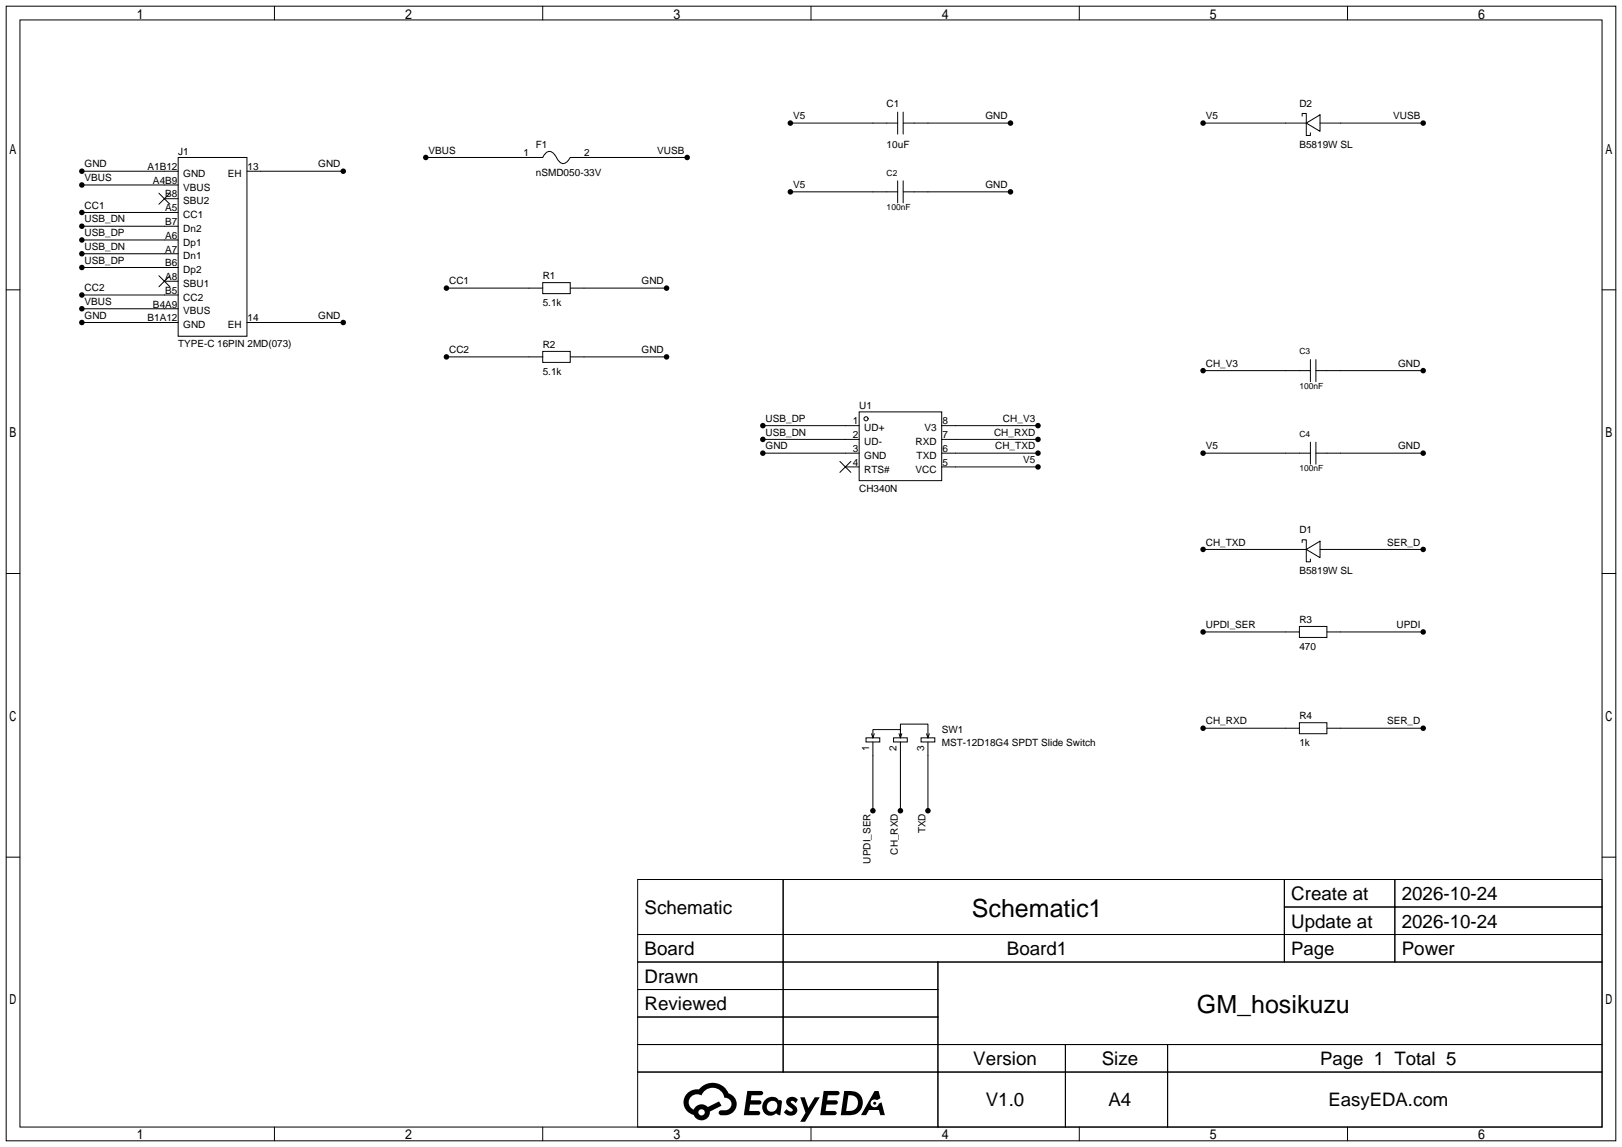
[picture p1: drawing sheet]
<svg xmlns="http://www.w3.org/2000/svg" width="299mm" height="212mm" viewBox="0 0 299 212" stroke-linecap="round" stroke-linejoin="round" font-family="sans-serif">
<g fill="none" stroke="#000" stroke-width=".18">
<path d="M1.1 1.1h297.2v209.6h-297.2zM3.7 3.7h292.1v204.5h-292.1zM50.7 1.1v2.6M100.2 1.1v2.6M149.7 1.1v2.6M199.3 1.1v2.6M248.8 1.1v2.6M15.1 31.6h17.8M15.1 34.2h17.8M15.1 39.2h17.8M29.3 35.7l2.1 2M30.4 36.7h2.5"/>
<path d="M31.4 35.7l-2.1 2M32.9 29.1h12.7v33h-12.7zM45.6 31.6h17.8M78.6 29.1h21.6l.5-.7a1.26 1.26 0 0 1 2 .7l.5 .7a1.26 1.26 0 0 0 2.1-.7h21.6M145.9 22.7h19.8M145.9 35.4h19.8M165.7 20.7v4.1M165.7 33.4v4.1M166.8 22.7h19.8M166.8 20.7v4.1M166.8 33.4v4.1M166.8 35.4h19.8"/>
<path d="M222.1 22.7h19.1M240.4 21.5v-.5h.8v4h.7v-.5M241.2 22.7l2.5-1.5v3.1zM243.7 22.7h19.1M1.1 53.5h2.6M15.1 41.8h17.8M15.1 44.3h17.8M15.1 46.9h17.8M15.1 49.4h17.8M15.1 54.5h17.8M15.1 57h17.8M15.1 59.6h17.8"/>
<path d="M29.3 50.9l2.1 2.1M30.4 51.9h2.5M31.4 50.9l-2.1 2.1M45.6 59.6h17.8M82.4 53.2h17.8M100.2 52.2h5.1v2h-5.1zM105.3 53.2h17.8M295.8 53.5h2.5M82.4 65.9h17.8M100.2 64.9h5.1v2h-5.1zM105.3 65.9h17.8M140.8 78.6h17.8"/>
<path d="M158.6 76.1h15.3v12.7h-15.3zM173.9 78.6h17.7M222.1 68.5h19.8M241.9 66.4v4.1M243 68.5h19.8M243 66.4v4.1M140.8 83.7h17.8M140.8 81.2h17.8M155.1 85.2l2 2M156.1 86.2h2.5M157.1 85.2l-2 2M173.9 83.7h17.7"/>
<path d="M173.9 81.2h17.7M173.9 86.2h17.7M222.1 83.7h19.8M241.9 81.7v4M243 81.7v4M243 83.7h19.8M1.1 105.9h2.6M222.1 116.7h17.8M222.1 101.5h19.1M239.9 115.7h5.1v2h-5.1zM240.4 100.2v-.5h.8v4.1h.7v-.5M241.2 101.5l2.5-1.6v3.1z"/>
<path d="M243.7 101.5h19.1M245 116.7h17.8M295.8 105.9h2.5M159.9 136.3h2.5v.7h-2.5zM160.9 135.5l.3 .8M161.2 136.3v-1.6h5v1.6M161.2 137v12.7M161.4 135.5l-.2 .8M165 136.3h2.5v.7h-2.5zM166 135.5l.2 .8M166.2 135v-1.3h5.1v2.6M166.2 137v12.7"/>
<path d="M166.5 135.5l-.3 .8M170.1 136.3h2.5v.7h-2.5zM171.1 135.5l.2 .8M171.3 137v12.7M171.6 135.5l-.3 .8M222.1 134.5h17.8M239.9 133.5h5.1v2h-5.1zM245 134.5h17.8M1.1 158.3h2.6M295.8 158.3h2.5M117.7 162.4h178.1v45.8h-178.1zM117.7 172.6h178.1"/>
<path d="M117.7 177.7h178.1M144.6 162.4v35.6M173.2 177.7v30.5M237.1 162.4v15.3M237.1 167.5h58.7M257.5 162.4v15.3M117.7 182.8h55.5M117.7 192.9h178.1M117.7 187.8h55.5M117.7 198h178.1M196.7 192.9v15.3M215.6 192.9v15.3"/>
<path d="M50.7 208.2v2.5M100.2 208.2v2.5M149.7 208.2v2.5M199.3 208.2v2.5M248.8 208.2v2.5"/>
<circle cx="159.9" cy="77.3" r=".38"/>
</g>
<g fill="#000">
<path d="M138 201.5h1.6a1.31 1.31 0 0 1 1.2 .2 .4 .4 0 0 1-.3 .6h-1.8l-.1 .9h1.6a.4 .4 0 0 1 .4 .4 .4 .4 0 0 1-.4 .4h-1.7l-.2 1.2h.8a1.23 1.23 0 0 1 1.2 .2 .39 .39 0 0 1-.3 .6h-2.7zM145.5 202.8a1.3 1.3 0 0 1 1.8 .3l-.4 .6a.54 .54 0 0 0-.9-.2l.1 .2a1.58 1.58 0 0 1 1.1 1.6 1.43 1.43 0 0 1-2.5 .1l.5-.6a.64 .64 0 0 0 .5 .5 .64 .64 0 0 0 .7-.3l-.2-.2a1.6 1.6 0 0 1-1-1.6zM147.7 202.7h.9l.7 1.9 1.1-1.9h.9l-2.7 4.5h-.9l1-1.7zM152.1 201.5h1.6a1.32 1.32 0 0 1 1.3 .2 .39 .39 0 0 1-.4 .6h-1.7l-.2 .9h1.7a.4 .4 0 0 1 .3 .4 .4 .4 0 0 1-.4 .4h-1.7l-.2 1.2h.8a1.23 1.23 0 0 1 1.2 .2 .39 .39 0 0 1-.3 .6h-2.7zM161.5 201.5h.7l.4 1.3-.7 .4a.75 .75 0 0 0-1.1 .3 .75 .75 0 0 0 .5 1 .75 .75 0 0 0 .9-.6l.6-.3 .6 2.4h-.9l-.2-1h-1.9l-.5 1h-.9z"/>
<path d="M126.9 201.9a2.37 2.37 0 0 0 1.2 4 1.54 1.54 0 0 0 1.7 1 1.54 1.54 0 0 0 1.3-1.6l2.1-1.1-.5-.8-2 1.1a1.57 1.57 0 0 0-2.6 .4 1.5 1.5 0 0 1-.8-2.1 1.5 1.5 0 0 1 2.2-.5 2.23 2.23 0 0 1 2.3-1.4 2.23 2.23 0 0 1 2 1.8 1.16 1.16 0 0 1 1.2 1.1 1.16 1.16 0 0 1-1 1.3h-.7a.47 .47 0 0 0-.6 .3 .47 .47 0 0 0 .4 .6 2.23 2.23 0 0 0 2.3-.7 2.23 2.23 0 0 0 .4-2.3 2.16 2.16 0 0 0-1.3-1.1 3.2 3.2 0 0 0-5.4-.7l-1.2 .1zM129 205.4a.58 .58 0 0 1 1.1 0 .58 .58 0 0 1-1.1 0z"/>
<path d="M141.3 203.1a1.62 1.62 0 0 0-.4 2.1 1.62 1.62 0 0 0 2 .7l.4-.3 .3 .3 .5 .1 .3-2.5-.2-.3h-.4a1.58 1.58 0 0 0-2.5-.1zM141.9 203.6a.99 .99 0 0 1 1.6 .3 .99 .99 0 0 1-.9 1.4 .94 .94 0 0 1-1-.5 .94 .94 0 0 1 .3-1.2z"/>
<path d="M155.9 201.5l-.7 4.5h1.5a2.27 2.27 0 0 0 2.6-2.3 2.27 2.27 0 0 0-2.7-2.2zM156.6 202.3a1.5 1.5 0 0 1 1.8 1.5 1.5 1.5 0 0 1-1.9 1.4h-.3z"/>
<circle cx="15.1" cy="31.6" r=".51"/>
<circle cx="15.1" cy="39.2" r=".51"/>
<circle cx="15.1" cy="34.2" r=".51"/>
<circle cx="63.4" cy="31.6" r=".51"/>
<circle cx="78.6" cy="29.1" r=".51"/>
<circle cx="126.9" cy="29.1" r=".51"/>
<circle cx="145.9" cy="22.7" r=".51"/>
<circle cx="145.9" cy="35.4" r=".51"/>
<circle cx="186.6" cy="22.7" r=".51"/>
<circle cx="186.6" cy="35.4" r=".51"/>
<circle cx="222.1" cy="22.7" r=".51"/>
<circle cx="262.8" cy="22.7" r=".51"/>
<circle cx="15.1" cy="54.5" r=".51"/>
<circle cx="15.1" cy="57" r=".51"/>
<circle cx="15.1" cy="44.3" r=".51"/>
<circle cx="15.1" cy="41.8" r=".51"/>
<circle cx="15.1" cy="49.4" r=".51"/>
<circle cx="15.1" cy="59.6" r=".51"/>
<circle cx="15.1" cy="46.9" r=".51"/>
<circle cx="63.4" cy="59.6" r=".51"/>
<circle cx="82.4" cy="53.2" r=".51"/>
<circle cx="123.1" cy="53.2" r=".51"/>
<circle cx="82.4" cy="65.9" r=".51"/>
<circle cx="123.1" cy="65.9" r=".51"/>
<circle cx="140.8" cy="78.6" r=".51"/>
<circle cx="191.6" cy="78.6" r=".51"/>
<circle cx="222.1" cy="68.5" r=".51"/>
<circle cx="262.8" cy="68.5" r=".51"/>
<circle cx="140.8" cy="83.7" r=".51"/>
<circle cx="140.8" cy="81.2" r=".51"/>
<circle cx="191.6" cy="86.2" r=".51"/>
<circle cx="191.6" cy="83.7" r=".51"/>
<circle cx="191.6" cy="81.2" r=".51"/>
<circle cx="222.1" cy="83.7" r=".51"/>
<circle cx="262.8" cy="83.7" r=".51"/>
<circle cx="222.1" cy="101.5" r=".51"/>
<circle cx="222.1" cy="116.7" r=".51"/>
<circle cx="262.8" cy="101.5" r=".51"/>
<circle cx="262.8" cy="116.7" r=".51"/>
<circle cx="222.1" cy="134.5" r=".51"/>
<circle cx="262.8" cy="134.5" r=".51"/>
<circle cx="161.2" cy="149.7" r=".51"/>
<circle cx="166.2" cy="149.7" r=".51"/>
<circle cx="171.3" cy="149.7" r=".51"/>
<circle cx="161.5" cy="203.8" r=".28"/>
</g>
<g font-size="4.6">
<text x="179.4" y="169.4">Schematic1</text>
<text x="221" y="187.1">GM_hosikuzu</text>
</g>
<g font-size="3.5">
<text x="238.4" y="166.2">Create at</text>
<text x="258.8" y="166.2">2026-10-24</text>
<text x="119" y="168.8">Schematic</text>
<text x="238.4" y="171.3">Update at</text>
<text x="258.8" y="171.3">2026-10-24</text>
<text x="119" y="176.4">Board</text>
<text x="185.9" y="176.4">Board1</text>
<text x="258.8" y="176.4">Power</text>
<text x="119" y="181.5">Drawn</text>
<text x="119" y="186.6">Reviewed</text>
<text x="179.7" y="196.7">Version</text>
<text x="203.4" y="196.7">Size</text>
<text x="182" y="204.3">V1.0</text>
<text x="204.7" y="204.3">A4</text>
</g>
<g font-size="3.4">
<text x="238.4" y="176.4">Page</text>
<text x="243.7" y="196.7">Page 1 Total 5</text>
<text x="245.3" y="204.3">EasyEDA.com</text>
</g>
<g font-size="1.8">
<text x="146.4" y="22">V5</text>
<text x="163.7" y="19.7">C1</text>
<text x="181.9" y="22">GND</text>
<text x="222.6" y="22">V5</text>
<text x="239.9" y="19.7">D2</text>
<text x="257.2" y="22">VUSB</text>
<text x="32.9" y="28.6">J1</text>
<text x="79.1" y="28.4">VBUS</text>
<text x="96.6" y="28.9">1</text>
<text x="98.9" y="27.4">F1</text>
<text x="107.8" y="28.9">2</text>
<text x="121.3" y="28.4">VUSB</text>
<text x="163.7" y="27.4">10uF</text>
<text x="239.9" y="27.4">B5819W SL</text>
<text x="15.6" y="30.9">GND</text>
<text x="15.6" y="33.4">VBUS</text>
<text x="27.2" y="31.4">A1B12</text>
<text x="28.2" y="33.9">A4B9</text>
<text x="33.8" y="32.7">GND</text>
<text x="33.8" y="35.2">VBUS</text>
<text x="42.1" y="32.7">EH</text>
<text x="45.7" y="31.4">13</text>
<text x="58.8" y="30.9">GND</text>
<text x="98.9" y="32.4">nSMD050-33V</text>
<text x="146.4" y="34.7">V5</text>
<text x="181.9" y="34.7">GND</text>
<text x="15.6" y="38.5">CC1</text>
<text x="15.6" y="41.1">USB_DN</text>
<text x="30.5" y="36.5">B8</text>
<text x="30.5" y="39">A5</text>
<text x="30.5" y="41.6">B7</text>
<text x="33.8" y="37.7">SBU2</text>
<text x="33.8" y="40.3">CC1</text>
<text x="15.6" y="43.6">USB_DP</text>
<text x="15.6" y="46.1">USB_DN</text>
<text x="30.5" y="44.1">A6</text>
<text x="30.5" y="46.6">A7</text>
<text x="33.8" y="42.8">Dn2</text>
<text x="33.8" y="45.4">Dp1</text>
<text x="33.8" y="47.9">Dn1</text>
<text x="15.6" y="48.7">USB_DP</text>
<text x="15.6" y="53.8">CC2</text>
<text x="30.5" y="49.2">B6</text>
<text x="30.5" y="51.7">A8</text>
<text x="33.8" y="50.4">Dp2</text>
<text x="33.8" y="53">SBU1</text>
<text x="82.9" y="52.5">CC1</text>
<text x="100.2" y="51.5">R1</text>
<text x="118.4" y="52.5">GND</text>
<text x="15.6" y="56.3">VBUS</text>
<text x="15.6" y="58.8">GND</text>
<text x="27.2" y="59.3">B1A12</text>
<text x="28.2" y="56.8">B4A9</text>
<text x="30.5" y="54.3">B5</text>
<text x="33.8" y="55.5">CC2</text>
<text x="33.8" y="58.1">VBUS</text>
<text x="45.7" y="59.3">14</text>
<text x="58.8" y="58.8">GND</text>
<text x="100.2" y="56.6">5.1k</text>
<text x="32.9" y="64.2">TYPE-C 16PIN 2MD(073)</text>
<text x="33.8" y="60.6">GND</text>
<text x="42.1" y="60.6">EH</text>
<text x="82.9" y="65.2">CC2</text>
<text x="100.2" y="64.2">R2</text>
<text x="118.4" y="65.2">GND</text>
<text x="100.2" y="69.3">5.1k</text>
<text x="222.6" y="67.7">CH_V3</text>
<text x="258.1" y="67.7">GND</text>
<text x="141.4" y="77.9">USB_DP</text>
<text x="158.6" y="75.6">U1</text>
<text x="185.2" y="77.9">CH_V3</text>
<text x="141.4" y="83">GND</text>
<text x="141.4" y="80.4">USB_DN</text>
<text x="157.5" y="83.5">3</text>
<text x="157.5" y="80.9">2</text>
<text x="157.5" y="78.4">1</text>
<text x="159.6" y="82.2">UD-</text>
<text x="159.6" y="79.7">UD+</text>
<text x="169" y="82.2">RXD</text>
<text x="170.7" y="79.7">V3</text>
<text x="174" y="78.4">8</text>
<text x="174" y="80.9">7</text>
<text x="174" y="83.5">6</text>
<text x="183.5" y="80.4">CH_RXD</text>
<text x="183.7" y="83">CH_TXD</text>
<text x="222.6" y="83">V5</text>
<text x="258.1" y="83">GND</text>
<text x="157.5" y="86">4</text>
<text x="159.6" y="87.3">RTS#</text>
<text x="159.6" y="84.7">GND</text>
<text x="169" y="87.3">VCC</text>
<text x="169.2" y="84.7">TXD</text>
<text x="174" y="86">5</text>
<text x="188.9" y="85.5">V5</text>
<text x="158.6" y="90.9">CH340N</text>
<text x="222.6" y="100.8">CH_TXD</text>
<text x="239.9" y="98.5">D1</text>
<text x="256.1" y="100.8">SER_D</text>
<text x="239.9" y="106.1">B5819W SL</text>
<text x="222.6" y="116">UPDI_SER</text>
<text x="239.9" y="115">R3</text>
<text x="257.8" y="116">UPDI</text>
<text x="239.9" y="120.1">470</text>
<text x="173.9" y="135.3">SW1</text>
<text x="173.9" y="137.8">MST-12D18G4 SPDT Slide Switch</text>
<text x="222.6" y="133.8">CH_RXD</text>
<text x="239.9" y="132.8">R4</text>
<text x="239.9" y="137.8">1k</text>
<text x="256.1" y="133.8">SER_D</text>
<text x="160.4" y="138.7" transform="rotate(-90 160.4 138.7)">1</text>
<text x="165.5" y="138.7" transform="rotate(-90 165.5 138.7)">2</text>
<text x="170.6" y="138.7" transform="rotate(-90 170.6 138.7)">3</text>
<text x="170.9" y="153.9" transform="rotate(-90 170.9 153.9)">TXD</text>
<text x="160.7" y="159.5" transform="rotate(-90 160.7 159.5)">UPDI_SER</text>
<text x="165.8" y="157.8" transform="rotate(-90 165.8 157.8)">CH_RXD</text>
</g>
<g font-size="1.6">
<text x="163.7" y="32.4">C2</text>
<text x="163.7" y="38.8">100nF</text>
<text x="239.9" y="65.5">C3</text>
<text x="239.9" y="71.8">100nF</text>
<text x="239.9" y="80.7">C4</text>
<text x="239.9" y="87">100nF</text>
</g>
</svg>
